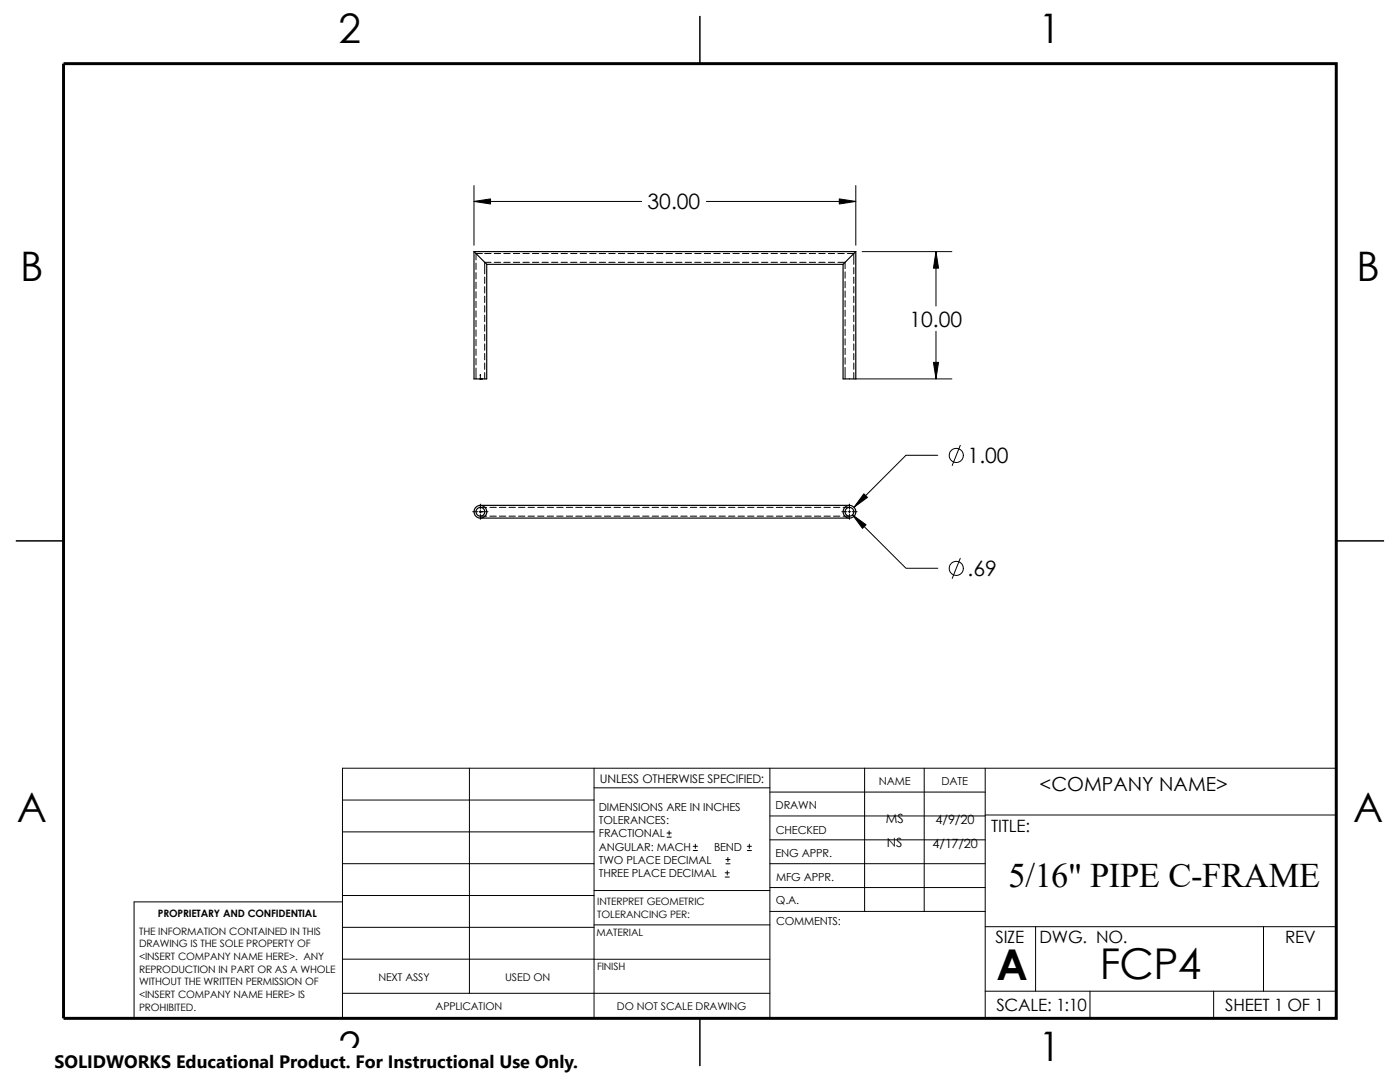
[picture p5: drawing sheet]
<svg xmlns="http://www.w3.org/2000/svg" width="279mm" height="216mm" viewBox="0 0 279 216" stroke-linecap="round" stroke-linejoin="round" font-family="sans-serif">
<g fill="none" stroke="#000" stroke-width=".2">
<path d="M94.6 37v11.9M170.8 37v11.9M94.6 40.2h33.5M95 52.5v1.3M95 54.4v1.3M95 56.3v1.3M95 58.2v1.3M96.3 50.6h-1.3v1.3M96.7 55.3v1.3M96.7 57.2v1.3M96.7 59.1v1.3M96.7 50.6h1.3"/>
<path d="M98 52.3h-1.3v2.4M98.6 52.3h1.3M98.6 50.6h1.3M100.5 52.3h1.3M100.5 50.6h1.3M102.4 52.3h1.3M102.4 50.6h1.3M104.4 52.3h1.2M104.4 50.6h1.2M106.3 52.3h1.2M106.3 50.6h1.2M108.2 52.3h1.2"/>
<path d="M108.2 50.6h1.2M110.1 52.3h1.2M110.1 50.6h1.2M112 52.3h1.2M112 50.6h1.2M113.9 52.3h1.2M113.9 50.6h1.2M115.8 52.3h1.3M115.8 50.6h1.3M117.7 52.3h1.3M117.7 50.6h1.3M119.6 52.3h1.3"/>
<path d="M119.6 50.6h1.3M121.5 52.3h1.3M121.5 50.6h1.3M123.4 52.3h1.3M123.4 50.6h1.3M125.3 52.3h1.3M125.3 50.6h1.3M127.2 52.3h1.3M127.2 50.6h1.3M129.1 52.3h1.3M129.1 50.6h1.3M131 52.3h1.3"/>
<path d="M131 50.6h1.3M132.9 52.3h1.3M132.9 50.6h1.3M134.8 52.3h1.3M134.8 50.6h1.3M136.7 52.3h1.3M136.7 50.6h1.3M138.6 52.3h1.3M138.6 50.6h1.3M140.5 52.3h1.3M140.5 50.6h1.3M141 40.2h29.8"/>
<path d="M142.5 52.3h1.2M142.5 50.6h1.2M144.4 52.3h1.2M144.4 50.6h1.2M146.3 52.3h1.2M146.3 50.6h1.2M148.2 52.3h1.2M148.2 50.6h1.2M150.1 52.3h1.2M150.1 50.6h1.2M152 52.3h1.2M152 50.6h1.2"/>
<path d="M153.9 52.3h1.3M153.9 50.6h1.3M155.8 52.3h1.3M155.8 50.6h1.3M157.7 52.3h1.3M157.7 50.6h1.3M159.6 52.3h1.3M159.6 50.6h1.3M161.5 52.3h1.3M161.5 50.6h1.3M163.4 52.3h1.3M163.4 50.6h1.3"/>
<path d="M165.3 52.3h1.3M165.3 50.6h1.3M167.2 52.3h1.5v1.3M167.2 50.6h1.3M168.7 54.3v1.2M168.7 56.2v1.2M168.7 58.1v1.2M168.7 60v1.2M169.1 50.6h1.3v2.1M170.4 53.4v1.3M170.4 55.3v1.3M170.4 57.2v1.3"/>
<path d="M170.4 59.1v1.3M172.1 50.2h17.9M186.8 50.2v10.9M95 73.4v2.2M95 60.1v1.3M95 62v1.3M95 63.9v1.3M95 65.8v1.3M95 67.7v1.3M95 69.6v1.3M95 71.5v1.3M95.8 75.6h.5"/>
<path d="M95.8 75.5l.1 .2M95.9 74.8v.9M95.9 75.5l-.1 .2M96.7 61v1.3M96.7 62.9v1.3M96.7 64.8v1.3M96.7 66.7v1.3M96.7 68.6v1.3M96.7 70.5v1.3M96.7 72.4v1.3M96.7 74.3v1.3M168.7 73.3v2.3"/>
<path d="M168.7 61.9v1.2M168.7 63.8v1.2M168.7 65.7v1.3M168.7 67.6v1.3M168.7 69.5v1.3M168.7 71.4v1.3M170.4 61v1.3M170.4 62.9v1.3M170.4 64.8v1.3M170.4 66.7v1.3M170.4 68.6v1.3M170.4 70.5v1.3"/>
<path d="M170.4 72.4v1.3M170.4 74.3v1.3M170.8 75.6h19.2M186.8 66.1v9.5M187.2 90.8h-6.4l-10.4 10.4M191.6 88.9l-1.6 4M94.3 102.1h1.1M95.6 102.1h.7M95.8 102l.1 .2M95.9 102.1h.1M95.9 100.6v1M95.9 101.9v.5"/>
<path d="M95.9 102.6v1M95.9 103h1.2M95.9 101.2h1.2M95.9 102l-.1 .2M96.4 102.1h1M97.8 103h1.2M97.8 101.2h1.2M99.7 103h1.2M99.7 101.2h1.2M101.6 103h1.2M101.6 101.2h1.2M103.5 103h1.3"/>
<path d="M103.5 101.2h1.3M105.4 103h1.3M105.4 101.2h1.3M107.3 103h1.3M107.3 101.2h1.3M109.2 103h1.3M109.2 101.2h1.3M111.1 103h1.3M111.1 101.2h1.3M113 103h1.3M113 101.2h1.3M114.9 103h1.3"/>
<path d="M114.9 101.2h1.3M116.8 103h1.3M116.8 101.2h1.3M118.7 103h1.3M118.7 101.2h1.3M120.6 103h1.3M120.6 101.2h1.3M122.5 103h1.3M122.5 101.2h1.3M124.4 103h1.3M124.4 101.2h1.3M126.3 103h1.3"/>
<path d="M126.3 101.2h1.3M128.2 103h1.3M128.2 101.2h1.3M130.2 103h1.2M130.2 101.2h1.2M132.1 103h1.2M132.1 101.2h1.2M134 103h1.2M134 101.2h1.2M135.9 103h1.2M135.9 101.2h1.2M137.8 103h1.2"/>
<path d="M137.8 101.2h1.2M139.7 103h1.2M139.7 101.2h1.2M141.6 103h1.3M141.6 101.2h1.3M143.5 103h1.3M143.5 101.2h1.3M145.4 103h1.3M145.4 101.2h1.3M147.3 103h1.3M147.3 101.2h1.3M149.2 103h1.3"/>
<path d="M149.2 101.2h1.3M151.1 103h1.3M151.1 101.2h1.3M153 103h1.3M153 101.2h1.3M154.9 103h1.3M154.9 101.2h1.3M156.8 103h1.3M156.8 101.2h1.3M158.7 103h1.3M158.7 101.2h1.3M160.6 103h1.3"/>
<path d="M160.6 101.2h1.3M162.5 103h1.3M162.5 101.2h1.3M164.4 103h1.3M164.4 101.2h1.3M166.3 103h1.3M166.3 101.2h1.3M168 102.1h1M168.3 103h1.2M168.3 101.2h1.2M169.3 102.1h.5M169.5 100.6v1"/>
<path d="M169.5 101.9v.5M169.5 102.6v1M170 102.1h1M170.1 102.7l10.7 10.7h6.4M191.6 111.4l-1.6 4M68.3 159.6h50.3M93.7 153.3v44.9M118.6 153.3v49.9M118.6 157.2h35M153.6 158.1h43M153.6 153.3v49.9M172.6 153.3v28.6"/>
<path d="M184.4 153.3v28.6M196.6 153.3v49.9M68.3 180h-41.5v23.2h239.9v-49.9h-198.4v49.9M68.3 166h50.3M68.3 178.7h50.3M68.3 172.3h50.3M118.6 177.7h35M133.1 167h.9M133.1 166.2h.9M133.5 165.8v.8M138.3 169.7h.9M138.3 168.9h.9"/>
<path d="M138.8 168.4v.9M144.7 175h.8M144.7 174.2h.8M144.9 172.4h.8M144.9 171.5h.8M145.1 173.8v.8M145.3 171.1v.8M149.1 169.7h.9M149.1 168.9h.9M149.5 168.4v.9M153.6 162.8h43M153.6 177.1h43"/>
<path d="M153.6 172.3h43M153.6 167.6h43M196.6 162.6h70.1M68.3 198.2h85.3M68.3 191.4h85.3M68.3 185h50.3M118.6 184.6h35M153.6 181.9h43M196.6 184.9h70.1M196.6 197.8h70.1M206.7 184.9v12.9M217.5 197.8v5.4"/>
<path d="M242.2 197.8v5.4M252.2 184.9v12.9"/>
<circle cx="190.8" cy="90.9" r="1.41"/>
<circle cx="190.8" cy="113.4" r="1.41"/>
</g>
<path d="M139.7 3.2v9.5M3.2 107.9h9.5M266.7 107.9h9.5M139.7 203.2v9.5" fill="none" stroke="#000" stroke-width=".3"/>
<path d="M12.7 12.7h254v190.5h-254z" fill="none" stroke="#000" stroke-width=".59"/>
<g fill="none" stroke="#000" stroke-width=".23">
<path d="M94.6 50.2l2.5 2.5M94.6 50.2h76.2M94.6 50.2v25.4h2.5v-22.9M97.1 52.7h71.2M170.8 50.2l-2.5 2.5M170.8 50.2v25.4h-2.5v-22.9M95.9 103.4h73.6M95.9 100.8h73.6"/>
<circle cx="95.9" cy="102.1" r=".88"/>
<circle cx="95.9" cy="102.1" r="1.27"/>
<circle cx="169.5" cy="102.1" r=".88"/>
<circle cx="169.5" cy="102.1" r="1.27"/>
</g>
<g fill="#000" stroke="#000" stroke-width=".2">
<path d="M95.9 74.8v.1zM96.1 75.6h.2zM96.1 102.1h.2z"/>
<path d="M94.6 40.2l3.3-.5v1z" fill-rule="evenodd"/>
<path d="M167.5 39.7l3.3 .5-3.3 .5z" fill-rule="evenodd"/>
<path d="M186.8 50.2l.5 3.3h-1z" fill-rule="evenodd"/>
<path d="M186.3 72.3h1l-.5 3.3z" fill-rule="evenodd"/>
<path d="M170.1 102.7l2.7 2-.7 .7z" fill-rule="evenodd"/>
<path d="M172.4 98.5l.7 .8-2.7 1.9z" fill-rule="evenodd"/>
</g>
<path d="M10.9 209.2h104.7v6.7h-104.7z" fill="#fff"/>
<g font-size="8.5">
<text x="198.9" y="195.5">A</text>
<text x="219.5" y="195.3">FCP4</text>
</g>
<g font-size="8.1">
<text x="67.6" y="8.5">2</text>
<text x="207.3" y="8.5">1</text>
<text x="4" y="56.1">B</text>
<text x="270.7" y="56.1">B</text>
<text x="3.3" y="164.1">A</text>
<text x="270" y="164.1">A</text>
<text x="67.6" y="211.7">2</text>
<text x="207.3" y="211.7">1</text>
</g>
<text font-size="6.9" x="201.3" y="177">5/16&quot; PIPE C-FRAME</text>
<g font-size="4.2">
<text x="129.2" y="41.8">30.00</text>
<text x="181.5" y="65.2">10.00</text>
<text x="193.1" y="92.4">1.00</text>
<text x="193.1" y="115">.69</text>
</g>
<text font-size="3.9" x="207.5" y="157.8">&lt;COMPANY NAME&gt;</text>
<text font-size="3.6" x="10.9" y="213">SOLIDWORKS Educational Product. For Instructional Use Only.</text>
<g font-size="3.4">
<text x="197.8" y="166">TITLE:</text>
<text x="198.7" y="188.1">SIZE</text>
<text x="207.5" y="188.1">DWG. NO.</text>
<text x="256.5" y="188.2">REV</text>
<text x="198.8" y="201.7">SCALE: 1:10</text>
<text x="244.5" y="201.7">SHEET 1 OF 1</text>
</g>
<g font-size="2.5">
<text x="176.8" y="164.3">MS</text>
<text x="186.7" y="164.4">4/9/20</text>
<text x="177" y="169">NS</text>
<text x="186.1" y="169.1">4/17/20</text>
</g>
<text font-size="2.4" x="119.7" y="156.2">UNLESS OTHERWISE SPECIFIED:</text>
<g font-size="2.2">
<text x="119.5" y="161.8">DIMENSIONS ARE IN INCHES</text>
<text x="154.8" y="161.5">DRAWN</text>
<text x="175.4" y="156.7">NAME</text>
<text x="187.9" y="156.7">DATE</text>
<text x="119.5" y="164.4">TOLERANCES:</text>
<text x="119.5" y="167.1">FRACTIONAL</text>
<text x="154.8" y="166.3">CHECKED</text>
<text x="119.5" y="172.4">TWO PLACE DECIMAL</text>
<text x="119.5" y="169.7">ANGULAR: MACH</text>
<text x="142.5" y="169.7">BEND</text>
<text x="154.8" y="171">ENG APPR.</text>
<text x="119.5" y="175">THREE PLACE DECIMAL</text>
<text x="154.9" y="175.7">MFG APPR.</text>
<text x="154.9" y="180.4">Q.A.</text>
<text x="154.9" y="184.7">COMMENTS:</text>
</g>
<g font-size="2.1">
<text x="75.5" y="195.7">NEXT ASSY</text>
<text x="100.8" y="195.7">USED ON</text>
<text x="86.9" y="201.6">APPLICATION</text>
<text x="123.1" y="201.6">DO NOT SCALE DRAWING</text>
</g>
<g font-size="2">
<text x="31.5" y="182.9">PROPRIETARY AND CONFIDENTIAL</text>
<text x="119.2" y="183.1">TOLERANCING PER:</text>
<text x="119.2" y="180.6">INTERPRET GEOMETRIC</text>
<text x="27.7" y="186.5">THE INFORMATION CONTAINED IN THIS</text>
<text x="27.7" y="189.1">DRAWING IS THE SOLE PROPERTY OF</text>
<text x="27.7" y="191.6">&lt;INSERT COMPANY NAME HERE&gt;. ANY</text>
<text x="119.1" y="186.7">MATERIAL</text>
<text x="27.7" y="194.1">REPRODUCTION IN PART OR AS A WHOLE</text>
<text x="27.7" y="196.6">WITHOUT THE WRITTEN PERMISSION OF</text>
<text x="119.1" y="193.5">FINISH</text>
<text x="27.7" y="201.7">PROHIBITED.</text>
<text x="27.7" y="199.2">&lt;INSERT COMPANY NAME HERE&gt; IS</text>
</g>
</svg>
